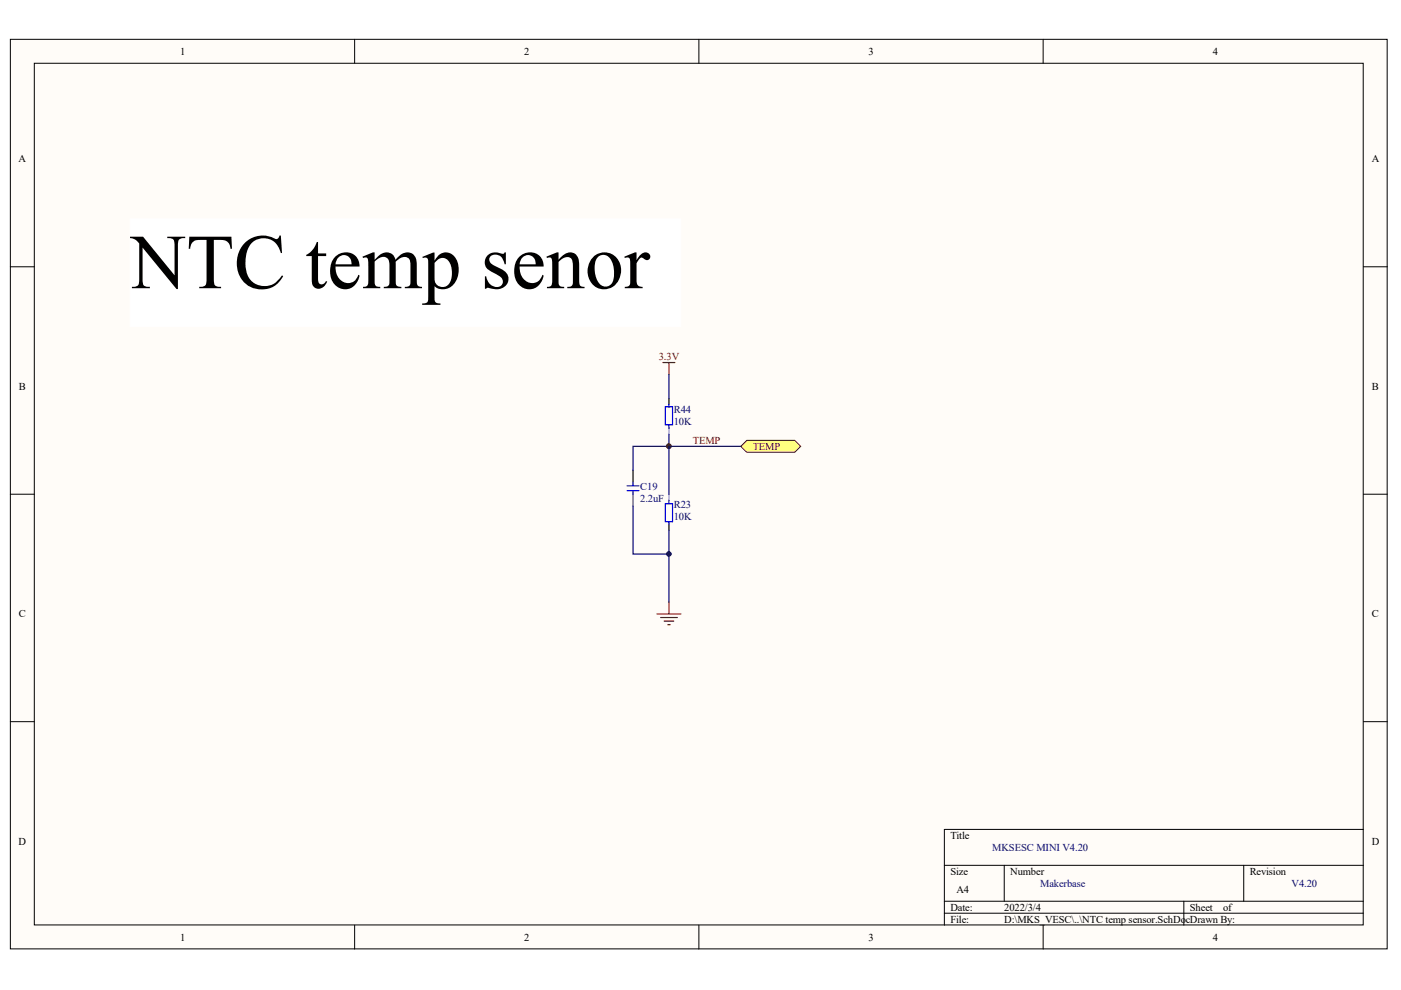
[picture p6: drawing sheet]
<svg xmlns="http://www.w3.org/2000/svg" width="297mm" height="210mm" viewBox="0 0 297 210" stroke-linecap="round" stroke-linejoin="round" font-family="sans-serif">
<g fill="#fffcf8" stroke="#000" stroke-width=".21">
<path d="M2.2 8.3h291.9v192.9h-291.9z"/>
<path d="M7.3 13.4h281.7v182.7h-281.7z"/>
</g>
<g fill="none" stroke="#000" stroke-width=".21">
<path d="M75.2 8.3v5.1M148.2 8.3v5.1M221.2 8.3v5.1M2.2 56.6h5.1M289.1 56.6h5.1M2.2 104.8h5.1M289.1 104.8h5.1M2.2 153h5.1M289.1 153h5.1M289.1 175.9h-88.9v20.3M75.2 196.2v5M148.2 196.2v5"/>
<path d="M200.2 183.5h88.9M200.2 191.1h88.9M200.2 193.6h88.9M212.9 183.5v7.6M221.2 196.2v5M251 191.1v5.1M263.7 183.5v7.6"/>
</g>
<circle cx="141.8" cy="94.6" r=".48" fill="#000080" stroke="#000080" stroke-width=".21"/>
<path d="M141.8 90.8v1.3M141.8 104.8v1.3" fill="none" stroke="#bc39ff" stroke-width=".25"/>
<path d="M134.2 99.7v2.5M141.8 84.5v1.3M141.8 111.1v1.3" fill="none" stroke="#000" stroke-width=".25"/>
<path d="M141.1 86.3h1.5v3.8h-1.5zM141.8 85.8v.5M141.8 90.1v.7M132.9 103h2.6M132.9 104h2.6M134.2 102.2v.8M134.2 104v.8M141.1 106.8h1.5v3.8h-1.5zM141.8 106.1v.7M141.8 110.6v.5" fill="none" stroke="#00f" stroke-width=".25"/>
<path d="M134.2 104.8v2.5" fill="none" stroke="#7d0089" stroke-width=".25"/>
<path d="M141.8 112.4v15.2" fill="none" stroke="#000080" stroke-width=".25"/>
<path d="M139.3 130.2h5.1M140.1 130.9h3.5M140.8 131.7h2M141.6 132.5h.5M141.8 127.6v2.6" fill="none" stroke="#800000" stroke-width=".25"/>
<path d="M157.1 94.6l1.2-1.2h10.2l1.3 1.2-1.3 1.3h-10.2z" fill-rule="evenodd" fill="#ffff80" stroke="#800000" stroke-width=".21"/>
<path d="M27.6 46.4h116.7v22.8h-116.7z" fill="#fff" stroke="#fff" stroke-width=".21"/>
<path d="M140.6 76.9h2.5M141.8 76.9v2.5" fill="none" stroke="#800000" stroke-width=".25"/>
<path d="M141.8 79.4v5.1M141.8 92.1v2.5h-7.6v5.1M157.1 94.6h-15.3v10.2M134.2 107.3v10.2h7.6" fill="none" stroke="#000080" stroke-width=".25"/>
<circle cx="141.8" cy="94.6" r=".48" fill="#800000" stroke="#800000" stroke-width=".21"/>
<circle cx="141.8" cy="117.5" r=".48" fill="#000080" stroke="#000080" stroke-width=".21"/>
<text font-size="16.5" x="27.6" y="61.1">NTC temp senor</text>
<g font-size="2.2">
<text x="38.2" y="11.6">1</text>
<text x="111.2" y="11.6">2</text>
<text x="184.2" y="11.6">3</text>
<text x="257.1" y="11.6">4</text>
<text x="3.9" y="34.4">A</text>
<text x="290.8" y="34.4">A</text>
<text x="4" y="82.7">B</text>
<text x="290.9" y="82.7">B</text>
<text x="4" y="130.9">C</text>
<text x="290.9" y="130.9">C</text>
<text x="3.9" y="179.1">D</text>
<text x="201.5" y="177.8">Title</text>
<text x="290.8" y="179.1">D</text>
<text x="201.5" y="185.5">Size</text>
<text x="214.2" y="185.5">Number</text>
<text x="265" y="185.5">Revision</text>
<text x="202.8" y="189.3">A4</text>
<text x="201.5" y="193.1">Date:</text>
<text x="201.5" y="195.6">File:</text>
<text x="212.9" y="193.1">2022/3/4</text>
<text x="212.9" y="195.6">D:\MKS_VESC\..\NTC temp sensor.SchDocDrawn By:</text>
<text x="252.3" y="193.1">Sheet</text>
<text x="259.3" y="193.1">of</text>
<text x="38.2" y="199.4">1</text>
<text x="111.2" y="199.4">2</text>
<text x="184.2" y="199.4">3</text>
<text x="257.1" y="199.4">4</text>
</g>
<g font-size="2.2" fill="#800000">
<text x="139.7" y="76.3">3.3V</text>
<text x="146.9" y="94.1">TEMP</text>
<text x="159.6" y="95.4">TEMP</text>
</g>
<g font-size="2.2" fill="#000080">
<text x="142.8" y="87.5">R44</text>
<text x="142.8" y="90">10K</text>
<text x="135.7" y="104">C19</text>
<text x="135.7" y="106.5">2.2uF</text>
<text x="142.8" y="107.8">R23</text>
<text x="142.8" y="110.3">10K</text>
<text x="210.4" y="180.4">MKSESC MINI V4.20</text>
<text x="220.5" y="188">Makerbase</text>
<text x="273.8" y="188">V4.20</text>
</g>
</svg>
